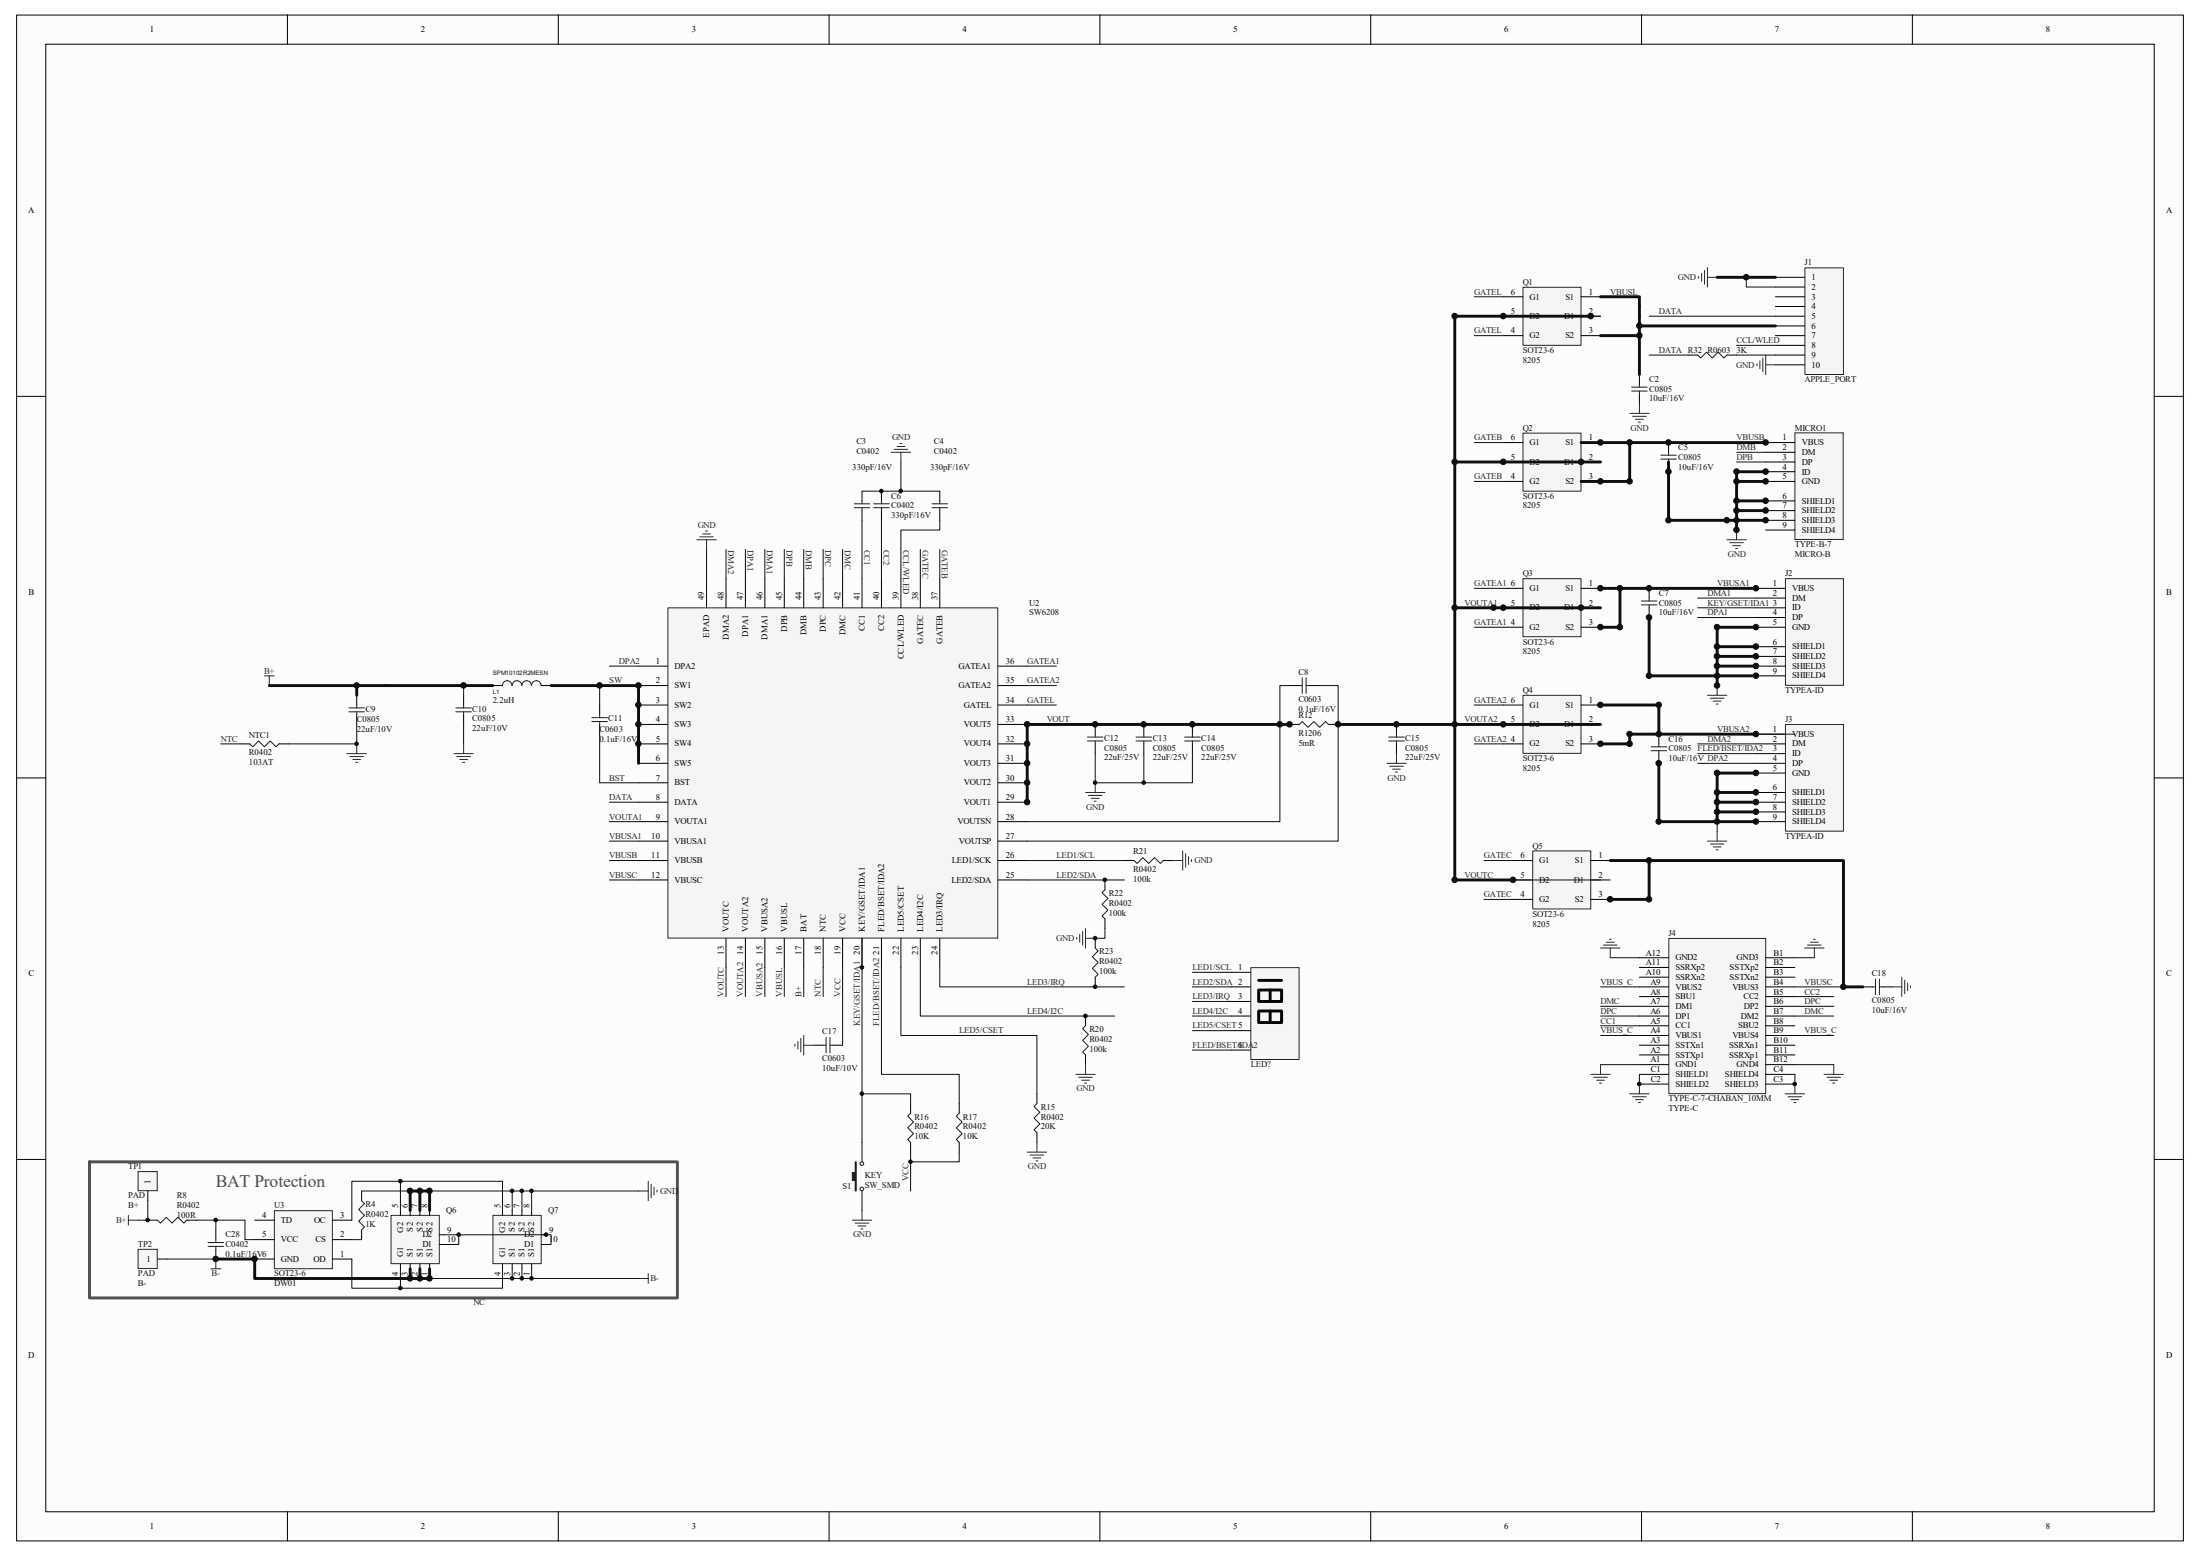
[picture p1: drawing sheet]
# Altium schematic sheet SW6208 Demo board.SchDoc
size A2; SheetNumber: 0; SheetTotal: 0

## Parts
C2  C0805  value 10uF/16V  [C0805]
C3  C0402  value 330pF/16V  [c0603]
C4  C0402  value 330pF/16V  [c0603]
C5  C0805  value 10uF/16V  [C0805]
C6  C0402  value 330pF/16V  [c0603]
C7  C0805  value 10uF/16V  [C0805]
C8  C0603  value 0.1uF/16V  [C0603]
C9  C0805  value 22uF/10V  [C0805]
C10  C0805  value 22uF/10V  [C0805]
C11  C0603  value 0.1uF/16V  [C0603]
C12  C0805  value 22uF/25V  [C0805]
C13  C0805  value 22uF/25V  [C0805]
C14  C0805  value 22uF/25V  [C0805]
C15  C0805  value 22uF/25V  [C0805]
C16  C0805  value 10uF/16V  [C0805]
C17  C0603  value 10uF/10V  [c0603]
C18  C0805  value 10uF/16V  [C0805]
C28  C0402  value 0.1uF/16V  [0402C]
J1  APPLE_PORT  [Lightning]
J2  TYPEA-ID  [USB-OPPO-1]
J3  TYPEA-ID  [USB-OPPO-1]
J4  Footprint: TYPE-C-7-CHABAN_10MM  [TYPEC-1]  (hidden comment: TYPE-C)
L1  SPM10102R2MESN  value 2.2uH  [L7*7]
LED?  LED_6  [6-数码管居下]  (value not drawn)
MICRO1  value MICRO-B  Footprintf: TYPE-B-7  [MICRO常规]  (hidden comment: USB_MICRO_B)
NTC1  R0402  value 103AT  [R0402]
Q1  Footprinf: SOT23-6  [SOT-23-6]  (hidden comment: 8205)
Q2  Footprinf: SOT23-6  [SOT-23-6]  (hidden comment: 8205)
Q3  Footprinf: SOT23-6  [SOT-23-6]  (hidden comment: 8205)
Q4  Footprinf: SOT23-6  [SOT-23-6]  (hidden comment: 8205)
Q5  Footprinf: SOT23-6  [SOT-23-6]  (hidden comment: 8205)
Q6  (no value)  [DFN3*3-EPAD - duplicate]
Q7  NC  [DFN3*3-EPAD - duplicate]
R4  R0402  value 1K  [R0402]
R8  R0402  value 100R  [R0402]
R12  R1206  value 5mR  [R1206]
R15  R0402  value 20K  [R0402]
R16  R0402  value 10K  [R0402]
R17  R0402  value 10K  [R0402]
R20  R0402  value 100k  [R0402]
R21  R0402  value 100k  [R0402]
R22  R0402  value 100k  [R0402]
R23  R0402  value 100k  [R0402]
R32  R0603  value 3K  [R0603]
S1  Footprinf: SW_SMD  (hidden comment: KEY)
TP1  Footprint: PAD  [TIP_4*6]  (hidden comment: B+)
TP2  Footprint: PAD  [TIP_4*6]  (hidden comment: B-)
U2  value SW6208  [QFN48-6206-6*6]  (hidden comment: SW6206)
U3  Footprinf: SOT23-6  [SOT-23-6]  (hidden comment: DW01)

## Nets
B+: C9.2 C10.2 L1.1 R8.2 TP1.1 U2.17(BAT)
B-: C28.1 Q6.1(S1) Q6.2(S1) Q6.3(S1) Q7.1(S1) Q7.2(S1) Q7.3(S1) TP2.1 U3.6(GND)
GND: C2.1 C3.2 C4.2 C5.1 C6.2 C7.1 C9.1 C10.1 C12.1 C13.1 C14.1 C15.1 C16.1 C17.2 C18.1 J1.1 J1.2 J1.10 J2.5(GND) J2.6(SHIELD1) J2.7(SHIELD2) J2.8(SHIELD3) J2.9(SHIELD4) J3.5(GND) J3.6(SHIELD1) J3.7(SHIELD2) J3.8(SHIELD3) J3.9(SHIELD4) J4.A1(GND1) J4.A12(GND2) J4.B1(GND3) J4.B12(GND4) J4.C1(SHIELD1) J4.C2(SHIELD2) J4.C3(SHIELD3) J4.C4(SHIELD4) MICRO1.4(ID) MICRO1.5(GND) MICRO1.6(SHIELD1) MICRO1.7(SHIELD2) MICRO1.8(SHIELD3) NTC1.1 Q6.6(S2) Q6.7(S2) Q6.8(S2) Q7.6(S2) Q7.7(S2) Q7.8(S2) R4.1 R15.1 R20.1 R21.1 R22.1 R23.1 S1.1 U2.49(EPAD)
BST: C11.1 U2.7(BST)
CC1: C3.1 J4.A5(CC1) U2.41(CC1)
CC2: C6.1 J4.B5(CC2) U2.40(CC2)
CCL/WLED: C4.1 J1.8 U2.39(CCL/WLED)
DATA: J1.5 R32.2 U2.8(DATA)
DMA1: J2.2(DM) U2.46(DMA1)
DMA2: J3.2(DM) U2.48(DMA2)
DMB: MICRO1.2(DM) U2.44(DMB)
DMC: J4.A7(DM1) J4.B7(DM2) U2.42(DMC)
DPA1: J2.4(DP) U2.47(DPA1)
DPA2: J3.4(DP) U2.1(DPA2)
DPB: MICRO1.3(DP) U2.45(DPB)
DPC: J4.A6(DP1) J4.B6(DP2) U2.43(DPC)
FLED/BSET/IDA2: J3.3(ID) LED?.6(G) R17.2 U2.21(FLED/BSET/IDA2)
GATEA1: Q3.4(G2) Q3.6(G1) U2.36(GATEA1)
GATEA2: Q4.4(G2) Q4.6(G1) U2.35(GATEA2)
GATEB: Q2.4(G2) Q2.6(G1) U2.37(GATEB)
GATEC: Q5.4(G2) Q5.6(G1) U2.38(GATEC)
GATEL: Q1.4(G2) Q1.6(G1) U2.34(GATEL)
KEY/GSET/IDA1: J2.3(ID) R16.2 S1.2 U2.20(KEY/GSET/IDA1)
LED1/SCL: LED?.1(F) R21.2 U2.26(LED1/SCK)
LED2/SDA: LED?.2(C) R22.2 U2.25(LED2/SDA)
LED3/IRQ: LED?.3(D) R23.2 U2.24(LED3/IRQ)
LED4/I2C: LED?.4(E) R20.2 U2.23(LED4/I2C)
LED5/CSET: LED?.5(G) R15.2 U2.22(LED5/CSET)
NTC: NTC1.2 U2.18(NTC)
SW: C11.2 L1.2 U2.2(SW1) U2.3(SW2) U2.4(SW3) U2.5(SW4) U2.6(SW5)
VBUS_C: J4.A4(VBUS1) J4.A9(VBUS2) J4.B9(VBUS4)
VBUSA1: C7.2 J2.1(VBUS) Q3.1(S1) Q3.3(S2) U2.10(VBUSA1)
VBUSA2: C16.2 J3.1(VBUS) Q4.1(S1) Q4.3(S2) U2.15(VBUSA2)
VBUSB: C5.2 MICRO1.1(VBUS) Q2.1(S1) Q2.3(S2) U2.11(VBUSB)
VBUSC: C18.2 J4.B4(VBUS3) Q5.1(S1) Q5.3(S2) U2.12(VBUSC)
VBUSL: C2.2 J1.6 Q1.1(S1) Q1.3(S2) U2.16(VBUSL)
VCC: C17.1 R16.1 R17.1 U2.19(VCC)
VOUT: C8.1 C12.2 C13.2 C14.2 R12.1 U2.28(VOUTSN) U2.29(VOUT1) U2.30(VOUT2) U2.31(VOUT3) U2.32(VOUT4) U2.33(VOUT5)
VOUTA1: C8.2 C15.2 Q1.2(D1) Q1.5(D2) Q2.2(D1) Q2.5(D2) Q3.2(D1) Q3.5(D2) Q4.2(D1) Q4.5(D2) Q5.5(D2) R12.2 U2.9(VOUTA1) U2.13(VOUTC) U2.14(VOUTA2) U2.27(VOUTSP)  [also labelled VOUTA2, VOUTC]
NetC28_2: C28.2 R8.1 U3.5(VCC)
NetJ1_9: J1.9 R32.1
NetQ6_4: Q6.4(G1) Q7.4(G1) U3.1(OD)
NetQ6_5: Q6.5(G2) Q7.5(G2) U3.3(OC)
NetQ6_9: Q6.9(D2) Q6.10(D1) Q7.9(D2) Q7.10(D1)
NetR4_2: R4.2 U3.2(CS)

Not connected (* = marked no-connect by the designer): J1 3 4 7; J4 A2(SSTXp1) A3(SSTXn1) A8(SBU1) A10(SSRXn2) A11(SSRXp2) B2(SSTXp2) B3(SSTXn2) B8(SBU2) B10(SSRXn1) B11(SSRXp1); MICRO1 9(SHIELD4); Q5 2(D1); U3 4(TD)

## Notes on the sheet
- BAT Protection
